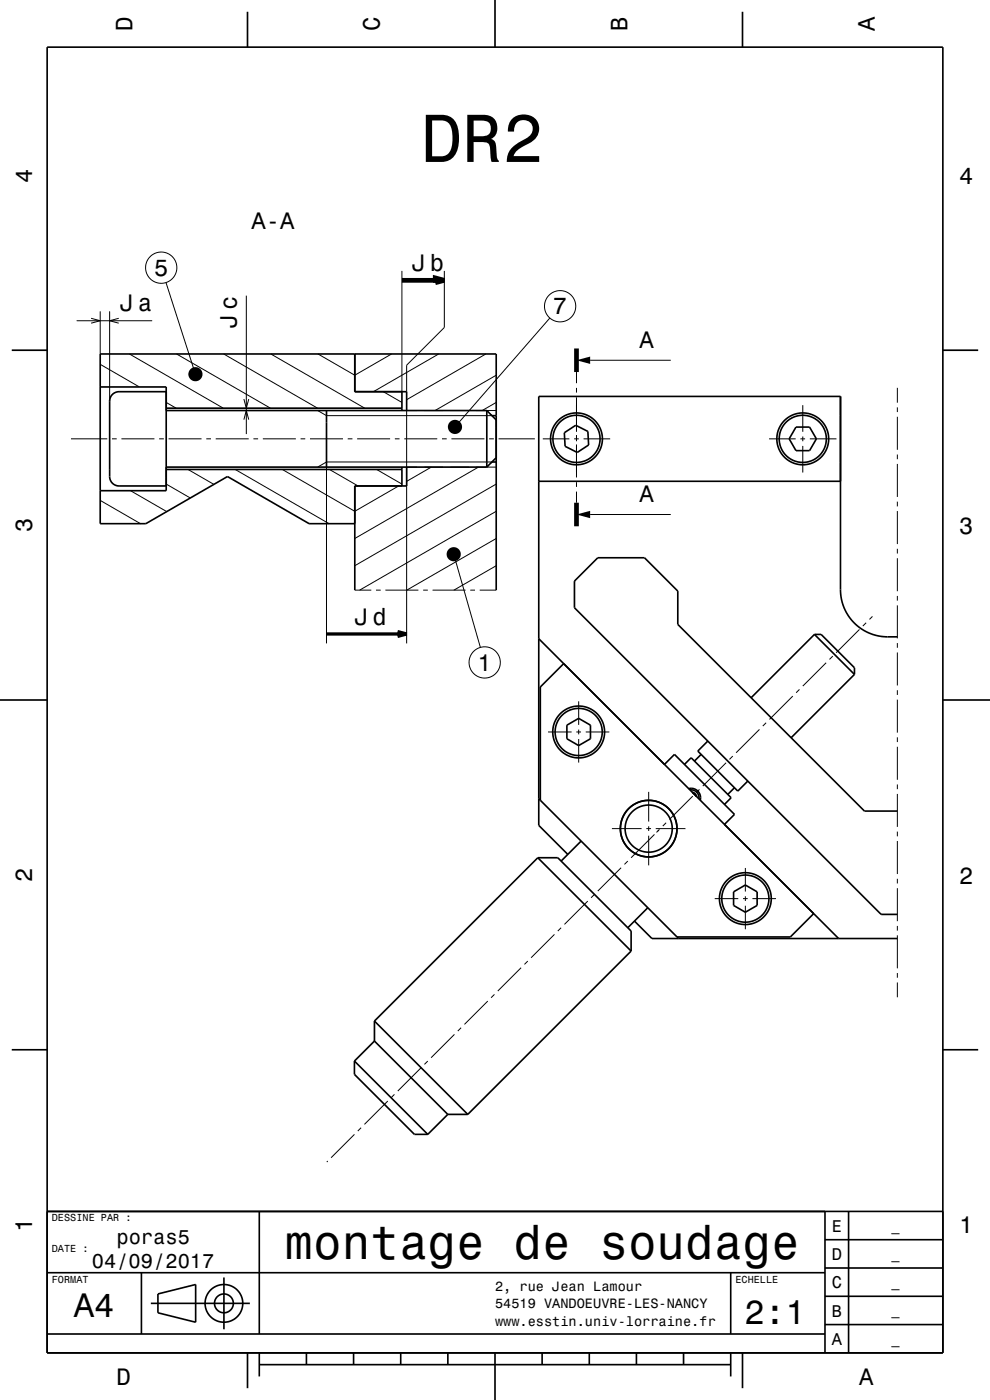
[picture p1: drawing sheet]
<svg xmlns="http://www.w3.org/2000/svg" width="210mm" height="297mm" viewBox="0 0 210 297" stroke-linecap="round" stroke-linejoin="round" font-family="sans-serif">
<g fill="none" stroke="#000" stroke-width=".21">
<path d="M35.2 59.9l6.3 19.5M85.3 57.5v25.6M94.3 57.5v12l-8 8v5.6M16.3 68h16M19.3 67.5l2 .5-2 .6M21.3 77.3l8.3 4.8M21.3 66v9.1M23.3 66v19.1M25.2 67.5l-1.9 .5 1.9 .6M27.4 75.1l20 11.5M37.5 75.1l19.9 11.5M47.4 75.1l20 11.5"/>
<path d="M52.2 62.7v29.4M57.4 75.1l20 11.5M67.5 75.1l7.8 4.5 7.8-4.5M93.1 75.1l-13.9 8M103.1 75.1l-16.8 9.7M105.3 79.6l-13 7.5M116.6 67.5l-20.1 23.1M122.3 78.9v2.4M125.2 76.4h17.1M15.1 93.1h7.7M23.8 93.1h1M25.8 93.1h7"/>
<path d="M33.8 93.1h1M35.3 85.4l2.1 1.2M35.8 93.1h7M39.9 99.6l5.5 3.2M43.8 93.1h1M45.8 93.1h7M49.9 99.6l19.9 11.5M51.7 89l.5-1.9 .6 1.9M51.7 84.7l.5 1.9 .6-1.9M53.8 93.1h1M55.8 93.1h7M59.9 99.6l15.4 8.9 9.3-5.4"/>
<path d="M63.8 93.1h1M65.8 93.1h7M67.4 87.1l1.9 1.1h35l-.3-.4M69.3 99.1v37.4M69.9 99.6l6 3.5M73.8 93.1h1M75.8 93.1h7M79.9 99.6l5.4 3.1M81.3 83.1l4 2.3M83.8 93.1h1M85.8 93.1h7M86.3 99.1h2.2"/>
<path d="M88.5 87.1h-2.2v49.4M90 99.1h4M90 87.1h4M91.5 99.1l-5.2 3M93.8 93.1h1M95.5 99.1h4M95.5 87.1h4M95.8 93.1h7M101 99.1h4.3M101 87.1h4.3M101.5 99.1l-26.2 15.1M103.3 87.1l.3 .4"/>
<path d="M103.6 98.7l-.3 .4M103.8 93.1h1M104 98.4l.3-.4h-35l-1.9 1.1M105.3 85.4l-3 1.7M105.8 93.1h7.7M115.1 93.1h5.7M121.8 93.1h1M122.3 82.3v1M122.3 84.3v7.3M122.3 92.3v1.3M122.3 94.3v7M123.8 93.1h5.6"/>
<path d="M163.1 93.1h5.7M169.8 93.1h1M170.3 86v5.6M170.3 92.6v1M170.3 94.6v5.7M171.8 93.1h5.6M190.3 82.3v3.1M190.3 86.4v1M190.3 88.4v7M190.3 96.4v1M190.3 98.4v7M21.3 106.2l8.5 4.9"/>
<path d="M27.7 104.1l7.7 4.4M35.3 102.7l5.1 2.9M96.2 117.6l5.7 19.7M105.3 114.2l-19 11M105.3 108.5l-29 16.7M105.3 102.7l-30 17.3M122.3 102.3v1M122.3 104.3v2.4M125.2 109.1h17.1M190.3 106.4v1M190.3 108.4v7M190.3 116.4v1"/>
<path d="M190.3 118.4v7M75.3 125.2h3.5M79.8 125.2h1M81.8 125.2h7M89.8 125.2h1M91.8 125.2h7M99.8 125.2h1M101.8 125.2h3.5M105.3 120l-9 5.2M176.7 139.2l-.8 .7M182.3 133.5l-4.9 5M183.7 132.1l-.7 .7"/>
<path d="M185.1 130.8l-.7 .6M190.3 126.4v1M190.3 128.4v7M190.3 136.4v1M190.3 138.4v7M116.3 155.3h4.9M122.3 155.3h.9M122.7 148.8v5M122.7 154.8v1M122.7 156.8v5M124.2 155.3h5.1M161.1 154.7l-4.9 5"/>
<path d="M162.5 153.3l-.7 .7M168.2 147.7l-5 4.9M169.6 146.3l-.7 .7M175.2 140.6l-4.9 4.9M190.3 146.4v1M190.3 148.4v7M190.3 156.4v1M190.3 158.4v7M129.8 175.8h6.3M137.1 175.8h1M137.6 168v6.3M137.6 175.3v1"/>
<path d="M137.6 177.3v6.3M138.8 177l-4.9 5M139.1 175.8h6.3M139.7 176.1l-.2 .2M139.9 176l-.7 .6M141.3 174.5l-.7 .7M147 168.9l-5 4.9M148.4 167.5l-.7 .7M154 161.8l-4.9 5M155.4 160.4l-.7 .7M190.3 166.4v1M190.3 168.4v7"/>
<path d="M190.3 176.4v1M190.3 178.4v7M117.6 198.2l-4.9 5M119 196.8l-.7 .7M124.7 191.2l-5 4.9M126.1 189.7l-.7 .7M131.8 184.1l-5 4.9M133.2 182.7l-.7 .7M151.6 190.6h5M157.6 190.6h1M158.1 184.1v5M158.1 190.1v1"/>
<path d="M158.1 192.1v5M159.6 190.6h5M190.3 186.4v1M190.3 188.4v7M190.3 196.4v1M190.3 198.4v7M96.4 219.4l-4.9 5M97.8 218l-.7 .7M103.5 212.4l-5 4.9M104.9 211l-.7 .7M110.5 205.3l-4.9 4.9M112 203.9l-.8 .7"/>
<path d="M190.3 206.4v1M190.3 208.4v3.2M76.6 239.2l-.7 .7M82.3 233.6l-5 4.9M83.7 232.2l-.7 .7M89.3 226.5l-4.9 5M90.7 225.1l-.7 .7M69.5 246.3l-.2 .2M75.2 240.7l-5 4.9"/>
<circle cx="34.2" cy="56.8" r="3.3"/>
<circle cx="118.8" cy="65" r="3.3"/>
<circle cx="102.8" cy="140.5" r="3.3"/>
</g>
<g fill="none" stroke="#000" stroke-width=".35">
<path d="M10 10h190v277h-190zM52.5 2.5v7.5M105 0v10M157.5 2.5v7.5M2.5 74.3h7.5M75.3 75.1v8h11v4M200 74.3h7.5M21.3 82.1h14v22h-14M35.3 83.1h-10a2 2 0 0 0-2 2v16a2 2 0 0 0 2 2h10M35.3 86.6h50M35.3 99.6h50M35.3 99.1h68"/>
<path d="M35.3 87.1h68M69.3 87.1v12M85.3 83.1v4M85.3 99.1v4M86.3 99.1v4h-11v22.1M103.3 87.1v12M103.3 87.1l2 2M104.3 98h1M104.3 88.2h1M105.3 97.1l-2 2M119.7 91.8l2.4-1.6 2.6 1.3 .2 2.9-2.5 1.6-2.5-1.3zM168.8 90.6h2.9l1.5 2.5-1.5 2.5h-2.9l-1.4-2.5z"/>
<path d="M75.3 111.1h-9.7l-17.3-10-17.4 10h-9.6v-36h84v50.1M114.3 102.1h64M114.3 135.5l26.6 26.7 2.2-2.2 12.7 12.8-2.1 2.1M172.8 134.6l-13.5 13.4M172.8 134.6l8.5 8.5M172.8 134.6h1.4l7.1 7.1v1.4M190.3 135.1h-2a10 10 0 0 1-10-10v-41h-64v91l6.1 6.2M0 148.5h10M120.3 153.8l2.4-1.4 2.6 1.4v2.9l-2.6 1.5-2.4-1.5zM150.1 157.2l-2.1 2.1 8.5 8.5 2.1-2.1M181.3 143.1l-13.5 13.4M200 148.5h10"/>
<path d="M114.3 169.4l.3 .4M114.6 169.8v-24.1l5-4.9 58.3 58.3M114.6 169.8l29 29M123.3 178.4l-4.3 4.3M145.2 162.2l1.4-1.4 8.5 8.4-1.4 1.4M146.1 167.3a2 2 0 0 1 2.4 2.5M146.4 167.6a1.68 1.68 0 0 1 1.9 1.9M146.8 168.1l.6 .3 .4 .6M148.7 160l-1.4 1.5M155.8 167.1l-1.4 1.4M190.3 172.1h-6.9l-39.6-39.6v-7.1l-7.1-7.1h-9.9l-4.9 5v5.6l65 65.1h3.4M114.1 182h4.2l15.6 15.5v4.3"/>
<path d="M114.1 182l19.8 19.8M114.1 182l-34.7 34.6M134.6 195.4l3.7 3.7h52M137.4 192.6l-4.2 4.2M143.6 198.8l.3 .3M155.6 189.2l2.5-1.4 2.5 1.4v2.9l-2.5 1.4-2.5-1.4zM172.6 193.8l-4.9 5h-24.1M79.4 216.6l19.8 19.8M79.4 216.6v4.3M133.9 201.8l-34.7 34.6M2.5 222.7h7.5M75.2 225.1l15.5 15.6"/>
<path d="M75.2 225.1v2.8l12.7 12.8h2.8M79.4 220.9l15.6 15.5M79.4 220.9l-4.2 4.2M95 236.4h4.2M95 236.4l-4.3 4.3M200 222.7h7.5M10 257h190M55 257v26M175 257v30M180 257v30M10 270h165M30 270v13"/>
<path d="M32 276.5h21M33.5 274.5l8-2v8l-8-2zM47.5 271v11M155 270v13M175 275h25M175 269h25M175 263h25M10 283h165M52.5 287v7.5M55 289.5h100M55 287v5M65 287v2.5"/>
<path d="M75 287v2.5M85 287v2.5M95 287v2.5M105 287v10M115 287v2.5M125 287v2.5M135 287v2.5M145 287v2.5M155 287v5M157.5 287v7.5M175 281h25"/>
<circle cx="122.3" cy="93.1" r="5"/>
<circle cx="122.3" cy="93.1" r="5.5"/>
<circle cx="170.3" cy="93.1" r="5.5"/>
<circle cx="170.3" cy="93.1" r="5"/>
<circle cx="122.8" cy="155.3" r="5"/>
<circle cx="122.8" cy="155.3" r="5.5"/>
<circle cx="137.6" cy="175.8" r="6"/>
<circle cx="137.6" cy="175.8" r="5"/>
<circle cx="158.1" cy="190.6" r="5"/>
<circle cx="158.1" cy="190.6" r="5.5"/>
<circle cx="47.5" cy="276.5" r="4"/>
<circle cx="47.5" cy="276.5" r="2"/>
</g>
<path d="M85.3 59.5h7M92.3 59l2 .5-2 .5zM122.3 73.9v5M122.3 106.7v5" fill="none" stroke="#000" stroke-width="1" stroke-linecap="butt"/>
<g fill="#000">
<path d="M92.3 59l2 .5-2 .5z" fill-rule="evenodd"/>
<path d="M122.3 76.4l2.9-.8v1.6z" fill-rule="evenodd"/>
<path d="M122.3 109.1l2.9-.7v1.5z" fill-rule="evenodd"/>
<circle cx="41.5" cy="79.4" r="1.5"/>
<circle cx="96.5" cy="90.6" r="1.5"/>
<circle cx="96.2" cy="117.6" r="1.5"/>
</g>
<path d="M69.3 134.5h17M84.3 134l2 .5-2 .5" fill="none" stroke="#000" stroke-width=".7" stroke-linecap="butt"/>
<text font-size="14.4" x="89.3" y="34.4">DR2</text>
<text font-size="10.1" x="60.4" y="267.2">montage de soudage</text>
<g font-size="7.2">
<text x="15.7" y="279.3">A4</text>
<text x="157.9" y="280.8">2:1</text>
</g>
<g font-size="5">
<text x="28.1" y="6.5" transform="rotate(-90 28.1 6.5)">D</text>
<text x="80.6" y="6.5" transform="rotate(-90 80.6 6.5)">C</text>
<text x="133.1" y="6.5" transform="rotate(-90 133.1 6.5)">B</text>
<text x="185.6" y="6.5" transform="rotate(-90 185.6 6.5)">A</text>
<text x="6.8" y="38.7" transform="rotate(-90 6.8 38.7)">4</text>
<text x="203.5" y="39">4</text>
<text x="53.4" y="48.6">A-A</text>
<text x="32.7" y="58.5">5</text>
<text x="87.4" y="57.5">Jb</text>
<text x="25.5" y="66">Ja</text>
<text x="50.2" y="69.5" transform="rotate(-90 50.2 69.5)">Jc</text>
<text x="117.3" y="66.7">7</text>
<text x="135.6" y="73.8">A</text>
<text x="135.6" y="106.5">A</text>
<text x="6.8" y="112.9" transform="rotate(-90 6.8 112.9)">3</text>
<text x="203.5" y="113.2">3</text>
<text x="75.3" y="132.5">Jd</text>
<text x="101.3" y="142.3">1</text>
<text x="6.8" y="187.1" transform="rotate(-90 6.8 187.1)">2</text>
<text x="203.5" y="187.4">2</text>
<text x="6.8" y="261.3" transform="rotate(-90 6.8 261.3)">1</text>
<text x="203.5" y="261.6">1</text>
<text x="24.7" y="293.8">D</text>
<text x="182.2" y="293.8">A</text>
</g>
<g font-size="4.3">
<text x="24.7" y="263.9">poras5</text>
<text x="19.5" y="269">04/09/2017</text>
</g>
<g font-size="3.6">
<text x="176.4" y="261.3">E</text>
<text x="176.4" y="267.3">D</text>
<text x="176.4" y="273.3">C</text>
<text x="176.4" y="279.3">B</text>
<text x="176.4" y="285.3">A</text>
</g>
<g font-size="2.9">
<text x="189.1" y="261">_</text>
<text x="189.1" y="267">_</text>
<text x="105" y="273.8">2, rue Jean Lamour</text>
<text x="189.1" y="273">_</text>
<text x="105" y="277.5">54519 VANDOEUVRE-LES-NANCY</text>
<text x="105" y="281.3">www.esstin.univ-lorraine.fr</text>
<text x="189.1" y="279">_</text>
<text x="189.1" y="285">_</text>
</g>
<g font-size="2.2">
<text x="11" y="259.1">DESSINE PAR :</text>
<text x="11" y="265.6">DATE :</text>
<text x="11" y="272.1">FORMAT</text>
<text x="156" y="272.1">ECHELLE</text>
</g>
</svg>
